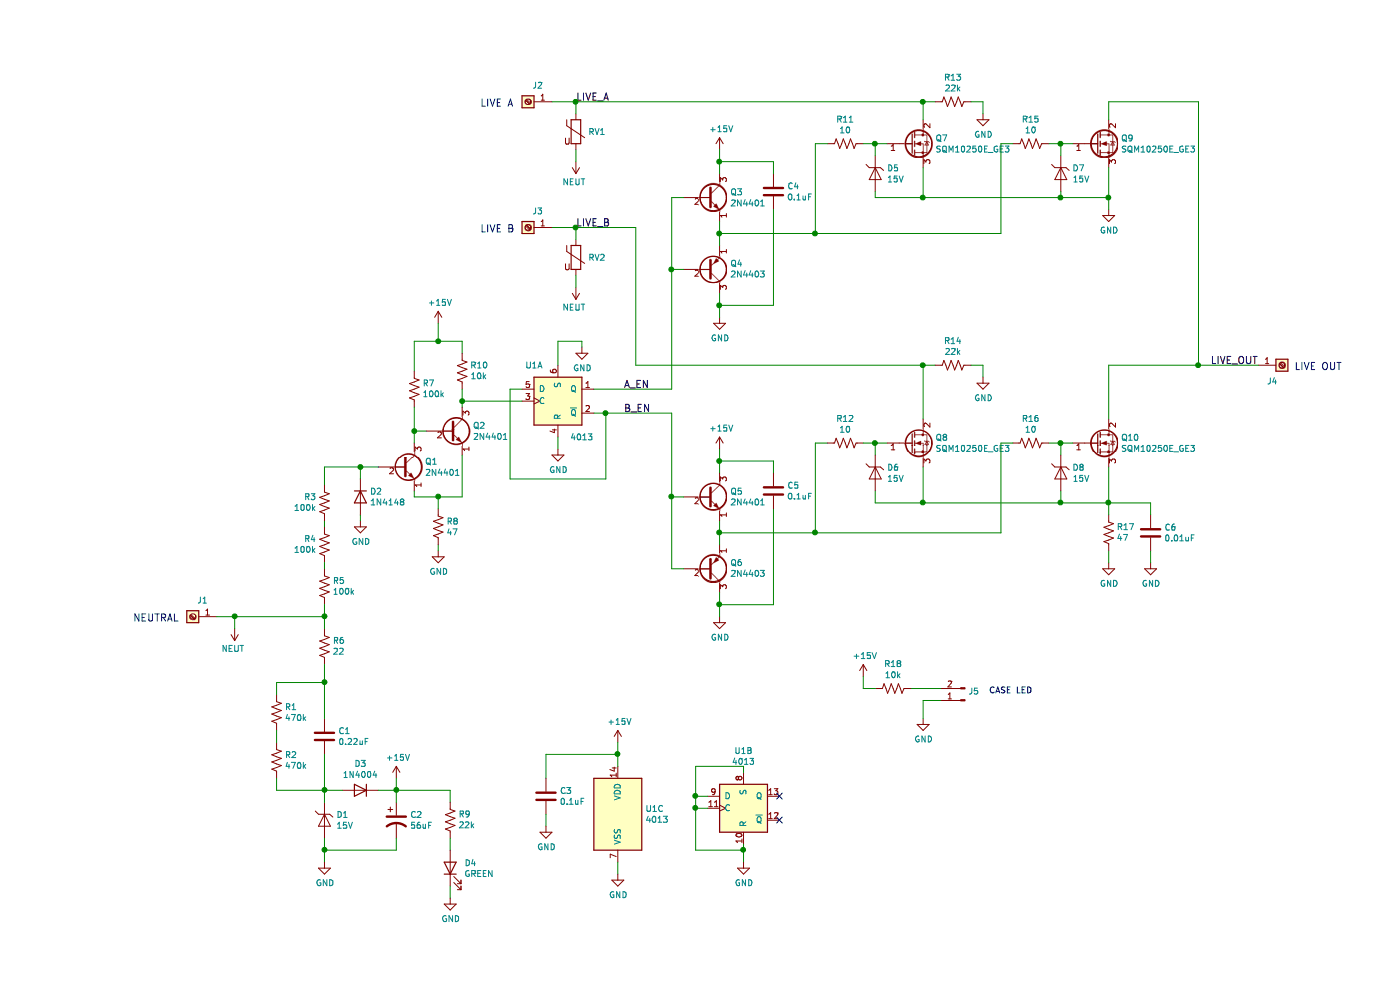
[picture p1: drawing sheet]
EESchema Schematic File Version 4
EELAYER 30 0
EELAYER END
$Descr A4 11693 8268
encoding utf-8
Sheet 1 1
Title ""
Date ""
Rev ""
Comp ""
Comment1 ""
Comment2 ""
Comment3 ""
Comment4 ""
$EndDescr
$Comp
L Device:C C1
U 1 1
P 2400 6150
F 0 "C1" H 2515 6196 50  0000 L CNN
F 1 "0.22uF" H 2515 6105 50  0000 L CNN
F 2 "Capacitor_THT:C_Rect_L18.0mm_W8.0mm_P15.00mm_FKS3_FKP3" H 2438 6000 50  0001 C CNN
F 3 "~" H 2400 6150 50  0001 C CNN
F 4 "R463I322000M2M" H 2400 6150 50  0001 C CNN "MFG_PN"
	1    2400 6150
	1    0    0    -1  
$EndComp
$Comp
L Device:R_US R2
U 1 1
P 2000 6350
F 0 "R2" H 2068 6396 50  0000 L CNN
F 1 "470k" H 2068 6305 50  0000 L CNN
F 2 "Resistor_SMD:R_1206_3216Metric" V 2040 6340 50  0001 C CNN
F 3 "~" H 2000 6350 50  0001 C CNN
	1    2000 6350
	1    0    0    -1  
$EndComp
$Comp
L Device:R_US R1
U 1 1
P 2000 5950
F 0 "R1" H 2068 5996 50  0000 L CNN
F 1 "470k" H 2068 5905 50  0000 L CNN
F 2 "Resistor_SMD:R_1206_3216Metric" V 2040 5940 50  0001 C CNN
F 3 "~" H 2000 5950 50  0001 C CNN
	1    2000 5950
	1    0    0    -1  
$EndComp
Wire Wire Line
	2000 6100 2000 6200
Wire Wire Line
	2400 6000 2400 5700
Wire Wire Line
	2400 5700 2000 5700
Wire Wire Line
	2000 5700 2000 5800
Wire Wire Line
	2000 6500 2000 6600
Wire Wire Line
	2000 6600 2400 6600
Wire Wire Line
	2400 6600 2400 6300
$Comp
L Repowered_Devices:D_Zener_Standard D1
U 1 1
P 2400 6850
F 0 "D1" V 2354 6948 50  0000 L CNN
F 1 "15V" V 2445 6948 50  0000 L CNN
F 2 "Diode_SMD:D_SMA" H 2400 6850 50  0001 C CNN
F 3 "~" H 2400 6850 50  0001 C CNN
	1    2400 6850
	0    1    1    0   
$EndComp
$Comp
L Diode:1N4004 D3
U 1 1
P 2700 6600
F 0 "D3" H 2700 6383 50  0000 C CNN
F 1 "1N4004" H 2700 6474 50  0000 C CNN
F 2 "Diode_SMD:D_SOD-123" H 2700 6425 50  0001 C CNN
F 3 "http://www.vishay.com/docs/88503/1n4001.pdf" H 2700 6600 50  0001 C CNN
	1    2700 6600
	-1   0    0    1   
$EndComp
Wire Wire Line
	2550 6600 2400 6600
Connection ~ 2400 6600
Wire Wire Line
	2400 6700 2400 6600
Wire Wire Line
	2400 7000 2400 7100
Wire Wire Line
	2400 7100 3000 7100
Wire Wire Line
	3000 7100 3000 7000
$Comp
L Device:CP1 C2
U 1 1
P 3000 6850
F 0 "C2" H 3115 6896 50  0000 L CNN
F 1 "56uF" H 3115 6805 50  0000 L CNN
F 2 "Capacitor_SMD:CP_Elec_8x10" H 3000 6850 50  0001 C CNN
F 3 "~" H 3000 6850 50  0001 C CNN
	1    3000 6850
	1    0    0    -1  
$EndComp
Wire Wire Line
	3000 6700 3000 6600
Wire Wire Line
	3000 6600 2850 6600
Wire Wire Line
	3000 6600 3000 6500
Connection ~ 3000 6600
$Comp
L power:+15V #PWR04
U 1 1
P 3000 6500
F 0 "#PWR04" H 3000 6350 50  0001 C CNN
F 1 "+15V" H 3015 6673 50  0000 C CNN
F 2 "" H 3000 6500 50  0001 C CNN
F 3 "" H 3000 6500 50  0001 C CNN
	1    3000 6500
	1    0    0    -1  
$EndComp
Wire Wire Line
	2400 5150 1650 5150
$Comp
L Connector:Screw_Terminal_01x01 J1
U 1 1
P 1300 5150
F 0 "J1" H 1218 5017 50  0000 C CNN
F 1 "Screw_Terminal_01x01" H 1218 5016 50  0001 C CNN
F 2 "MountingHole:MountingHole_5.3mm_M5_Pad_Via" H 1300 5150 50  0001 C CNN
F 3 "~" H 1300 5150 50  0001 C CNN
	1    1300 5150
	-1   0    0    1   
$EndComp
Text Notes 800  5200 0    59   ~ 0
NEUTRAL
$Comp
L power:NEUT #PWR01
U 1 1
P 1650 5250
F 0 "#PWR01" H 1650 5100 50  0001 C CNN
F 1 "NEUT" H 1665 5423 50  0000 C CNN
F 2 "" H 1650 5250 50  0001 C CNN
F 3 "" H 1650 5250 50  0001 C CNN
	1    1650 5250
	-1   0    0    1   
$EndComp
Wire Wire Line
	1650 5250 1650 5150
Connection ~ 1650 5150
Wire Wire Line
	1650 5150 1500 5150
$Comp
L power:GND #PWR02
U 1 1
P 2400 7200
F 0 "#PWR02" H 2400 6950 50  0001 C CNN
F 1 "GND" H 2405 7027 50  0000 C CNN
F 2 "" H 2400 7200 50  0001 C CNN
F 3 "" H 2400 7200 50  0001 C CNN
	1    2400 7200
	1    0    0    -1  
$EndComp
Wire Wire Line
	2400 7200 2400 7100
Connection ~ 2400 7100
$Comp
L Device:R_US R5
U 1 1
P 2400 4900
F 0 "R5" H 2332 4854 50  0000 R CNN
F 1 "100k" H 2332 4945 50  0000 R CNN
F 2 "Resistor_SMD:R_1206_3216Metric" V 2440 4890 50  0001 C CNN
F 3 "~" H 2400 4900 50  0001 C CNN
	1    2400 4900
	-1   0    0    1   
$EndComp
$Comp
L Device:R_US R4
U 1 1
P 2400 4550
F 0 "R4" H 2467 4504 50  0000 L CNN
F 1 "100k" H 2467 4595 50  0000 L CNN
F 2 "Resistor_SMD:R_1206_3216Metric" V 2440 4540 50  0001 C CNN
F 3 "~" H 2400 4550 50  0001 C CNN
	1    2400 4550
	-1   0    0    1   
$EndComp
$Comp
L Device:R_US R3
U 1 1
P 2400 4200
F 0 "R3" H 2467 4154 50  0000 L CNN
F 1 "100k" H 2467 4245 50  0000 L CNN
F 2 "Resistor_SMD:R_1206_3216Metric" V 2440 4190 50  0001 C CNN
F 3 "~" H 2400 4200 50  0001 C CNN
	1    2400 4200
	-1   0    0    1   
$EndComp
Wire Wire Line
	2400 4700 2400 4750
Wire Wire Line
	2400 4350 2400 4400
$Comp
L Diode:1N4148 D2
U 1 1
P 2700 4150
F 0 "D2" V 2654 4230 50  0000 L CNN
F 1 "1N4148" V 2745 4230 50  0000 L CNN
F 2 "Diode_SMD:D_SOD-123" H 2700 3975 50  0001 C CNN
F 3 "https://assets.nexperia.com/documents/data-sheet/1N4148_1N4448.pdf" H 2700 4150 50  0001 C CNN
	1    2700 4150
	0    1    1    0   
$EndComp
$Comp
L power:GND #PWR03
U 1 1
P 2700 4350
F 0 "#PWR03" H 2700 4100 50  0001 C CNN
F 1 "GND" H 2705 4177 50  0000 C CNN
F 2 "" H 2700 4350 50  0001 C CNN
F 3 "" H 2700 4350 50  0001 C CNN
	1    2700 4350
	1    0    0    -1  
$EndComp
$Comp
L Transistor_BJT:2N3904 Q1
U 1 1
P 3050 3900
F 0 "Q1" H 3240 3946 50  0000 L CNN
F 1 "2N4401" H 3240 3855 50  0000 L CNN
F 2 "Package_TO_SOT_SMD:SOT-23" H 3250 3825 50  0001 L CIN
F 3 "https://www.onsemi.com/pub/Collateral/2N3903-D.PDF" H 3050 3900 50  0001 L CNN
	1    3050 3900
	1    0    0    -1  
$EndComp
Wire Wire Line
	2850 3900 2700 3900
Wire Wire Line
	2700 4000 2700 3900
$Comp
L Device:R_US R7
U 1 1
P 3150 3250
F 0 "R7" H 3082 3204 50  0000 R CNN
F 1 "100k" H 3082 3295 50  0000 R CNN
F 2 "Resistor_SMD:R_0805_2012Metric" V 3190 3240 50  0001 C CNN
F 3 "~" H 3150 3250 50  0001 C CNN
	1    3150 3250
	-1   0    0    1   
$EndComp
Wire Wire Line
	3150 3100 3150 2850
$Comp
L power:+15V #PWR05
U 1 1
P 3350 2700
F 0 "#PWR05" H 3350 2550 50  0001 C CNN
F 1 "+15V" H 3365 2873 50  0000 C CNN
F 2 "" H 3350 2700 50  0001 C CNN
F 3 "" H 3350 2700 50  0001 C CNN
	1    3350 2700
	1    0    0    -1  
$EndComp
$Comp
L Device:R_US R9
U 1 1
P 3450 6850
F 0 "R9" H 3382 6804 50  0000 R CNN
F 1 "22k" H 3382 6895 50  0000 R CNN
F 2 "Resistor_SMD:R_0805_2012Metric" V 3490 6840 50  0001 C CNN
F 3 "~" H 3450 6850 50  0001 C CNN
	1    3450 6850
	-1   0    0    1   
$EndComp
$Comp
L Device:LED D4
U 1 1
P 3450 7250
F 0 "D4" V 3489 7132 50  0000 R CNN
F 1 "GREEN" V 3398 7132 50  0000 R CNN
F 2 "LED_SMD:LED_0805_2012Metric" H 3450 7250 50  0001 C CNN
F 3 "~" H 3450 7250 50  0001 C CNN
F 4 "APT2012LZGCK" V 3450 7250 50  0001 C CNN "MFG_PN"
	1    3450 7250
	0    -1   -1   0   
$EndComp
$Comp
L power:GND #PWR07
U 1 1
P 3450 7500
F 0 "#PWR07" H 3450 7250 50  0001 C CNN
F 1 "GND" H 3455 7327 50  0000 C CNN
F 2 "" H 3450 7500 50  0001 C CNN
F 3 "" H 3450 7500 50  0001 C CNN
	1    3450 7500
	1    0    0    -1  
$EndComp
Wire Wire Line
	3450 7500 3450 7400
Wire Wire Line
	3450 6700 3450 6600
Wire Wire Line
	3450 6600 3000 6600
Wire Wire Line
	3450 7100 3450 7000
$Comp
L 4xxx:4013 U1
U 1 1
P 4350 3350
F 0 "U1" H 4150 3650 50  0000 C CNN
F 1 "4013" H 4550 3050 50  0000 C CNN
F 2 "Package_SO:SOIC-14_3.9x8.7mm_P1.27mm" H 4350 3350 50  0001 C CNN
F 3 "http://www.onsemi.com/pub/Collateral/MC14013B-D.PDF" H 4350 3350 50  0001 C CNN
	1    4350 3350
	1    0    0    -1  
$EndComp
$Comp
L 4xxx:4013 U1
U 2 1
P 5900 6750
F 0 "U1" H 5900 7231 50  0000 C CNN
F 1 "4013" H 5900 7140 50  0000 C CNN
F 2 "Package_SO:SOIC-14_3.9x8.7mm_P1.27mm" H 5900 6750 50  0001 C CNN
F 3 "http://www.onsemi.com/pub/Collateral/MC14013B-D.PDF" H 5900 6750 50  0001 C CNN
	2    5900 6750
	1    0    0    -1  
$EndComp
$Comp
L 4xxx:4013 U1
U 3 1
P 4850 6800
F 0 "U1" H 5080 6846 50  0000 L CNN
F 1 "4013" H 5080 6755 50  0000 L CNN
F 2 "Package_SO:SOIC-14_3.9x8.7mm_P1.27mm" H 4850 6800 50  0001 C CNN
F 3 "http://www.onsemi.com/pub/Collateral/MC14013B-D.PDF" H 4850 6800 50  0001 C CNN
	3    4850 6800
	1    0    0    -1  
$EndComp
Wire Wire Line
	4850 6400 4850 6300
$Comp
L power:+15V #PWR013
U 1 1
P 4850 6200
F 0 "#PWR013" H 4850 6050 50  0001 C CNN
F 1 "+15V" H 4865 6373 50  0000 C CNN
F 2 "" H 4850 6200 50  0001 C CNN
F 3 "" H 4850 6200 50  0001 C CNN
	1    4850 6200
	1    0    0    -1  
$EndComp
Wire Wire Line
	4850 6300 4250 6300
Wire Wire Line
	4250 6300 4250 6500
Connection ~ 4850 6300
Wire Wire Line
	4850 6300 4850 6200
$Comp
L power:GND #PWR014
U 1 1
P 4850 7300
F 0 "#PWR014" H 4850 7050 50  0001 C CNN
F 1 "GND" H 4855 7127 50  0000 C CNN
F 2 "" H 4850 7300 50  0001 C CNN
F 3 "" H 4850 7300 50  0001 C CNN
	1    4850 7300
	1    0    0    -1  
$EndComp
Wire Wire Line
	4850 7300 4850 7200
$Comp
L Device:C C3
U 1 1
P 4250 6650
F 0 "C3" H 4365 6696 50  0000 L CNN
F 1 "0.1uF" H 4365 6605 50  0000 L CNN
F 2 "Capacitor_SMD:C_0603_1608Metric" H 4288 6500 50  0001 C CNN
F 3 "~" H 4250 6650 50  0001 C CNN
	1    4250 6650
	1    0    0    -1  
$EndComp
$Comp
L power:GND #PWR08
U 1 1
P 4250 6900
F 0 "#PWR08" H 4250 6650 50  0001 C CNN
F 1 "GND" H 4255 6727 50  0000 C CNN
F 2 "" H 4250 6900 50  0001 C CNN
F 3 "" H 4250 6900 50  0001 C CNN
	1    4250 6900
	1    0    0    -1  
$EndComp
Wire Wire Line
	4250 6900 4250 6800
$Comp
L power:GND #PWR019
U 1 1
P 5900 7200
F 0 "#PWR019" H 5900 6950 50  0001 C CNN
F 1 "GND" H 5905 7027 50  0000 C CNN
F 2 "" H 5900 7200 50  0001 C CNN
F 3 "" H 5900 7200 50  0001 C CNN
	1    5900 7200
	1    0    0    -1  
$EndComp
Wire Wire Line
	5900 7200 5900 7100
Wire Wire Line
	5900 7100 5500 7100
Wire Wire Line
	5500 7100 5500 6750
Wire Wire Line
	5500 6750 5600 6750
Connection ~ 5900 7100
Wire Wire Line
	5900 7100 5900 7050
Wire Wire Line
	5600 6650 5500 6650
Wire Wire Line
	5500 6650 5500 6750
Connection ~ 5500 6750
Wire Wire Line
	5900 6450 5900 6400
Wire Wire Line
	5900 6400 5500 6400
Wire Wire Line
	5500 6400 5500 6650
Connection ~ 5500 6650
NoConn ~ 6200 6650
NoConn ~ 6200 6850
$Comp
L power:GND #PWR09
U 1 1
P 4350 3750
F 0 "#PWR09" H 4350 3500 50  0001 C CNN
F 1 "GND" H 4355 3577 50  0000 C CNN
F 2 "" H 4350 3750 50  0001 C CNN
F 3 "" H 4350 3750 50  0001 C CNN
	1    4350 3750
	1    0    0    -1  
$EndComp
Wire Wire Line
	4350 3750 4350 3650
$Comp
L power:GND #PWR012
U 1 1
P 4550 2900
F 0 "#PWR012" H 4550 2650 50  0001 C CNN
F 1 "GND" H 4555 2727 50  0000 C CNN
F 2 "" H 4550 2900 50  0001 C CNN
F 3 "" H 4550 2900 50  0001 C CNN
	1    4550 2900
	1    0    0    -1  
$EndComp
Wire Wire Line
	4550 2900 4550 2850
Wire Wire Line
	4350 3050 4350 2850
Wire Wire Line
	4350 2850 4550 2850
Wire Wire Line
	4650 3450 4750 3450
Wire Wire Line
	4750 3450 4750 4000
Wire Wire Line
	4750 4000 3950 4000
Wire Wire Line
	3950 4000 3950 3250
Wire Wire Line
	3950 3250 4050 3250
Text Label 4900 3250 0    59   ~ 0
A_EN
Text Label 4900 3450 0    59   ~ 0
B_EN
Connection ~ 4750 3450
$Comp
L Transistor_BJT:2N3904 Q3
U 1 1
P 5600 1650
F 0 "Q3" H 5790 1696 50  0000 L CNN
F 1 "2N4401" H 5790 1605 50  0000 L CNN
F 2 "Package_TO_SOT_SMD:SOT-23" H 5800 1575 50  0001 L CIN
F 3 "https://www.onsemi.com/pub/Collateral/2N3903-D.PDF" H 5600 1650 50  0001 L CNN
	1    5600 1650
	1    0    0    -1  
$EndComp
$Comp
L Device:Q_NMOS_GDS Q7
U 1 1
P 7300 1200
F 0 "Q7" H 7504 1246 50  0000 L CNN
F 1 "SQM10250E_GE3" H 7504 1155 50  0000 L CNN
F 2 "Repowered_TO-SOT-SMD:TO-263-2-HV" H 7500 1300 50  0001 C CNN
F 3 "~" H 7300 1200 50  0001 C CNN
	1    7300 1200
	1    0    0    -1  
$EndComp
$Comp
L Repowered_Devices:D_Zener_Standard D5
U 1 1
P 7000 1450
F 0 "D5" V 6954 1548 50  0000 L CNN
F 1 "15V" V 7045 1548 50  0000 L CNN
F 2 "Diode_SMD:D_SOD-123" H 7000 1450 50  0001 C CNN
F 3 "~" H 7000 1450 50  0001 C CNN
	1    7000 1450
	0    1    1    0   
$EndComp
Wire Wire Line
	7100 1200 7000 1200
Wire Wire Line
	7000 1200 7000 1300
$Comp
L Device:R_US R11
U 1 1
P 6750 1200
F 0 "R11" V 6545 1200 50  0000 C CNN
F 1 "10" V 6636 1200 50  0000 C CNN
F 2 "Resistor_SMD:R_0805_2012Metric" V 6790 1190 50  0001 C CNN
F 3 "~" H 6750 1200 50  0001 C CNN
	1    6750 1200
	0    1    1    0   
$EndComp
Wire Wire Line
	6900 1200 7000 1200
Connection ~ 7000 1200
$Comp
L Device:Q_NMOS_GDS Q9
U 1 1
P 8850 1200
F 0 "Q9" H 9054 1246 50  0000 L CNN
F 1 "SQM10250E_GE3" H 9054 1155 50  0000 L CNN
F 2 "Repowered_TO-SOT-SMD:TO-263-2-HV" H 9050 1300 50  0001 C CNN
F 3 "~" H 8850 1200 50  0001 C CNN
	1    8850 1200
	1    0    0    -1  
$EndComp
$Comp
L Repowered_Devices:D_Zener_Standard D7
U 1 1
P 8550 1450
F 0 "D7" V 8504 1548 50  0000 L CNN
F 1 "15V" V 8595 1548 50  0000 L CNN
F 2 "Diode_SMD:D_SOD-123" H 8550 1450 50  0001 C CNN
F 3 "~" H 8550 1450 50  0001 C CNN
	1    8550 1450
	0    1    1    0   
$EndComp
Wire Wire Line
	8650 1200 8550 1200
Wire Wire Line
	8550 1200 8550 1300
$Comp
L Device:R_US R15
U 1 1
P 8300 1200
F 0 "R15" V 8095 1200 50  0000 C CNN
F 1 "10" V 8186 1200 50  0000 C CNN
F 2 "Resistor_SMD:R_0805_2012Metric" V 8340 1190 50  0001 C CNN
F 3 "~" H 8300 1200 50  0001 C CNN
	1    8300 1200
	0    1    1    0   
$EndComp
Wire Wire Line
	8450 1200 8550 1200
Connection ~ 8550 1200
$Comp
L power:GND #PWR022
U 1 1
P 8950 1750
F 0 "#PWR022" H 8950 1500 50  0001 C CNN
F 1 "GND" H 8955 1577 50  0000 C CNN
F 2 "" H 8950 1750 50  0001 C CNN
F 3 "" H 8950 1750 50  0001 C CNN
	1    8950 1750
	1    0    0    -1  
$EndComp
$Comp
L Transistor_BJT:2N3906 Q4
U 1 1
P 5600 2250
F 0 "Q4" H 5790 2204 50  0000 L CNN
F 1 "2N4403" H 5790 2295 50  0000 L CNN
F 2 "Package_TO_SOT_SMD:SOT-23" H 5800 2175 50  0001 L CIN
F 3 "https://www.onsemi.com/pub/Collateral/2N3906-D.PDF" H 5600 2250 50  0001 L CNN
	1    5600 2250
	1    0    0    1   
$EndComp
Wire Wire Line
	5700 2050 5700 1950
Wire Wire Line
	5700 1450 5700 1350
$Comp
L power:+15V #PWR015
U 1 1
P 5700 1250
F 0 "#PWR015" H 5700 1100 50  0001 C CNN
F 1 "+15V" H 5715 1423 50  0000 C CNN
F 2 "" H 5700 1250 50  0001 C CNN
F 3 "" H 5700 1250 50  0001 C CNN
	1    5700 1250
	1    0    0    -1  
$EndComp
Wire Wire Line
	5700 2450 5700 2550
$Comp
L power:GND #PWR016
U 1 1
P 5700 2650
F 0 "#PWR016" H 5700 2400 50  0001 C CNN
F 1 "GND" H 5705 2477 50  0000 C CNN
F 2 "" H 5700 2650 50  0001 C CNN
F 3 "" H 5700 2650 50  0001 C CNN
	1    5700 2650
	1    0    0    -1  
$EndComp
Wire Wire Line
	6600 1200 6500 1200
Wire Wire Line
	6500 1200 6500 1950
Wire Wire Line
	8050 1200 8150 1200
Wire Wire Line
	5700 1950 6500 1950
Connection ~ 5700 1950
Wire Wire Line
	5700 1950 5700 1850
$Comp
L Device:C C4
U 1 1
P 6150 1600
F 0 "C4" H 6265 1646 50  0000 L CNN
F 1 "0.1uF" H 6265 1555 50  0000 L CNN
F 2 "Capacitor_SMD:C_0603_1608Metric" H 6188 1450 50  0001 C CNN
F 3 "~" H 6150 1600 50  0001 C CNN
	1    6150 1600
	1    0    0    -1  
$EndComp
Wire Wire Line
	6150 1450 6150 1350
Wire Wire Line
	6150 1350 5700 1350
Connection ~ 5700 1350
Wire Wire Line
	5700 1350 5700 1250
Wire Wire Line
	6150 1750 6150 2550
Wire Wire Line
	6150 2550 5700 2550
Connection ~ 5700 2550
Wire Wire Line
	5700 2550 5700 2650
Wire Wire Line
	5400 1650 5300 1650
Wire Wire Line
	5300 2250 5400 2250
$Comp
L Transistor_BJT:2N3904 Q5
U 1 1
P 5600 4150
F 0 "Q5" H 5790 4196 50  0000 L CNN
F 1 "2N4401" H 5790 4105 50  0000 L CNN
F 2 "Package_TO_SOT_SMD:SOT-23" H 5800 4075 50  0001 L CIN
F 3 "https://www.onsemi.com/pub/Collateral/2N3903-D.PDF" H 5600 4150 50  0001 L CNN
	1    5600 4150
	1    0    0    -1  
$EndComp
$Comp
L Device:Q_NMOS_GDS Q8
U 1 1
P 7300 3700
F 0 "Q8" H 7504 3746 50  0000 L CNN
F 1 "SQM10250E_GE3" H 7504 3655 50  0000 L CNN
F 2 "Repowered_TO-SOT-SMD:TO-263-2-HV" H 7500 3800 50  0001 C CNN
F 3 "~" H 7300 3700 50  0001 C CNN
	1    7300 3700
	1    0    0    -1  
$EndComp
$Comp
L Repowered_Devices:D_Zener_Standard D6
U 1 1
P 7000 3950
F 0 "D6" V 6954 4048 50  0000 L CNN
F 1 "15V" V 7045 4048 50  0000 L CNN
F 2 "Diode_SMD:D_SOD-123" H 7000 3950 50  0001 C CNN
F 3 "~" H 7000 3950 50  0001 C CNN
	1    7000 3950
	0    1    1    0   
$EndComp
Wire Wire Line
	7100 3700 7000 3700
Wire Wire Line
	7000 3700 7000 3800
Wire Wire Line
	7000 4200 7400 4200
$Comp
L Device:R_US R12
U 1 1
P 6750 3700
F 0 "R12" V 6545 3700 50  0000 C CNN
F 1 "10" V 6636 3700 50  0000 C CNN
F 2 "Resistor_SMD:R_0805_2012Metric" V 6790 3690 50  0001 C CNN
F 3 "~" H 6750 3700 50  0001 C CNN
	1    6750 3700
	0    1    1    0   
$EndComp
Wire Wire Line
	6900 3700 7000 3700
Connection ~ 7000 3700
$Comp
L Device:Q_NMOS_GDS Q10
U 1 1
P 8850 3700
F 0 "Q10" H 9054 3746 50  0000 L CNN
F 1 "SQM10250E_GE3" H 9054 3655 50  0000 L CNN
F 2 "Repowered_TO-SOT-SMD:TO-263-2-HV" H 9050 3800 50  0001 C CNN
F 3 "~" H 8850 3700 50  0001 C CNN
	1    8850 3700
	1    0    0    -1  
$EndComp
$Comp
L Repowered_Devices:D_Zener_Standard D8
U 1 1
P 8550 3950
F 0 "D8" V 8504 4048 50  0000 L CNN
F 1 "15V" V 8595 4048 50  0000 L CNN
F 2 "Diode_SMD:D_SOD-123" H 8550 3950 50  0001 C CNN
F 3 "~" H 8550 3950 50  0001 C CNN
	1    8550 3950
	0    1    1    0   
$EndComp
Wire Wire Line
	8650 3700 8550 3700
Wire Wire Line
	8550 3700 8550 3800
Wire Wire Line
	8550 4200 8950 4200
$Comp
L Device:R_US R16
U 1 1
P 8300 3700
F 0 "R16" V 8095 3700 50  0000 C CNN
F 1 "10" V 8186 3700 50  0000 C CNN
F 2 "Resistor_SMD:R_0805_2012Metric" V 8340 3690 50  0001 C CNN
F 3 "~" H 8300 3700 50  0001 C CNN
	1    8300 3700
	0    1    1    0   
$EndComp
Wire Wire Line
	8450 3700 8550 3700
Connection ~ 8550 3700
Wire Wire Line
	7400 4200 8550 4200
Connection ~ 7400 4200
$Comp
L power:GND #PWR023
U 1 1
P 8950 4700
F 0 "#PWR023" H 8950 4450 50  0001 C CNN
F 1 "GND" H 8955 4527 50  0000 C CNN
F 2 "" H 8950 4700 50  0001 C CNN
F 3 "" H 8950 4700 50  0001 C CNN
	1    8950 4700
	1    0    0    -1  
$EndComp
$Comp
L Transistor_BJT:2N3906 Q6
U 1 1
P 5600 4750
F 0 "Q6" H 5790 4704 50  0000 L CNN
F 1 "2N4403" H 5790 4795 50  0000 L CNN
F 2 "Package_TO_SOT_SMD:SOT-23" H 5800 4675 50  0001 L CIN
F 3 "https://www.onsemi.com/pub/Collateral/2N3906-D.PDF" H 5600 4750 50  0001 L CNN
	1    5600 4750
	1    0    0    1   
$EndComp
Wire Wire Line
	5700 4550 5700 4450
Wire Wire Line
	5700 3950 5700 3850
$Comp
L power:+15V #PWR017
U 1 1
P 5700 3750
F 0 "#PWR017" H 5700 3600 50  0001 C CNN
F 1 "+15V" H 5715 3923 50  0000 C CNN
F 2 "" H 5700 3750 50  0001 C CNN
F 3 "" H 5700 3750 50  0001 C CNN
	1    5700 3750
	1    0    0    -1  
$EndComp
Wire Wire Line
	5700 4950 5700 5050
$Comp
L power:GND #PWR018
U 1 1
P 5700 5150
F 0 "#PWR018" H 5700 4900 50  0001 C CNN
F 1 "GND" H 5705 4977 50  0000 C CNN
F 2 "" H 5700 5150 50  0001 C CNN
F 3 "" H 5700 5150 50  0001 C CNN
	1    5700 5150
	1    0    0    -1  
$EndComp
Wire Wire Line
	6600 3700 6500 3700
Wire Wire Line
	6500 3700 6500 4450
Wire Wire Line
	8050 3700 8150 3700
Wire Wire Line
	5700 4450 6500 4450
Connection ~ 5700 4450
Wire Wire Line
	5700 4450 5700 4350
$Comp
L Device:C C5
U 1 1
P 6150 4100
F 0 "C5" H 6265 4146 50  0000 L CNN
F 1 "0.1uF" H 6265 4055 50  0000 L CNN
F 2 "Capacitor_SMD:C_0603_1608Metric" H 6188 3950 50  0001 C CNN
F 3 "~" H 6150 4100 50  0001 C CNN
	1    6150 4100
	1    0    0    -1  
$EndComp
Wire Wire Line
	6150 3950 6150 3850
Wire Wire Line
	6150 3850 5700 3850
Connection ~ 5700 3850
Wire Wire Line
	5700 3850 5700 3750
Wire Wire Line
	6150 4250 6150 5050
Wire Wire Line
	6150 5050 5700 5050
Connection ~ 5700 5050
Wire Wire Line
	5700 5050 5700 5150
Wire Wire Line
	5400 4150 5300 4150
Wire Wire Line
	5300 4750 5400 4750
Wire Wire Line
	2400 5050 2400 5150
Wire Wire Line
	4650 3250 5300 3250
Wire Wire Line
	5300 1650 5300 2250
Connection ~ 5300 2250
Wire Wire Line
	5300 2250 5300 3250
Wire Wire Line
	5300 4150 5300 4750
Wire Wire Line
	5300 4150 5300 3450
Wire Wire Line
	4750 3450 5300 3450
Connection ~ 5300 4150
Wire Wire Line
	7400 3500 7400 3050
$Comp
L Connector:Screw_Terminal_01x01 J3
U 1 1
P 4100 1900
F 0 "J3" H 4018 1767 50  0000 C CNN
F 1 "Screw_Terminal_01x01" H 4018 1766 50  0001 C CNN
F 2 "MountingHole:MountingHole_5.3mm_M5_Pad_Via" H 4100 1900 50  0001 C CNN
F 3 "~" H 4100 1900 50  0001 C CNN
	1    4100 1900
	-1   0    0    1   
$EndComp
Text Notes 3700 1950 0    59   ~ 0
LIVE B
$Comp
L Connector:Screw_Terminal_01x01 J2
U 1 1
P 4100 850
F 0 "J2" H 4018 717 50  0000 C CNN
F 1 "Screw_Terminal_01x01" H 4018 716 50  0001 C CNN
F 2 "MountingHole:MountingHole_5.3mm_M5_Pad_Via" H 4100 850 50  0001 C CNN
F 3 "~" H 4100 850 50  0001 C CNN
	1    4100 850 
	-1   0    0    1   
$EndComp
Text Notes 3700 900  0    59   ~ 0
LIVE A
Wire Wire Line
	7400 850  7400 1000
Wire Wire Line
	4300 850  4500 850 
Wire Wire Line
	5000 1900 5000 3050
Wire Wire Line
	5000 3050 7400 3050
Wire Wire Line
	8950 1000 8950 850 
Wire Wire Line
	8950 850  9700 850 
Wire Wire Line
	9700 3050 8950 3050
Wire Wire Line
	8950 3050 8950 3500
Wire Wire Line
	9700 3050 10200 3050
$Comp
L Connector:Screw_Terminal_01x01 J4
U 1 1
P 10400 3050
F 0 "J4" H 10318 2917 50  0000 C CNN
F 1 "Screw_Terminal_01x01" H 10318 2916 50  0001 C CNN
F 2 "MountingHole:MountingHole_5.3mm_M5_Pad_Via" H 10400 3050 50  0001 C CNN
F 3 "~" H 10400 3050 50  0001 C CNN
	1    10400 3050
	1    0    0    -1  
$EndComp
Text Notes 10900 3100 2    59   ~ 0
LIVE OUT
Text Label 9800 3050 0    59   ~ 0
LIVE_OUT
Text Label 4500 850  0    59   ~ 0
LIVE_A
Text Label 4500 1900 0    59   ~ 0
LIVE_B
$Comp
L Device:R_US R6
U 1 1
P 2400 5400
F 0 "R6" H 2332 5354 50  0000 R CNN
F 1 "22" H 2332 5445 50  0000 R CNN
F 2 "Resistor_THT:R_Axial_DIN0414_L11.9mm_D4.5mm_P15.24mm_Horizontal" V 2440 5390 50  0001 C CNN
F 3 "~" H 2400 5400 50  0001 C CNN
	1    2400 5400
	-1   0    0    1   
$EndComp
Wire Wire Line
	2400 5550 2400 5700
Connection ~ 2400 5700
Wire Wire Line
	2400 5250 2400 5150
Connection ~ 2400 5150
Wire Wire Line
	2700 4300 2700 4350
$Comp
L Transistor_BJT:2N3904 Q2
U 1 1
P 3450 3600
F 0 "Q2" H 3640 3646 50  0000 L CNN
F 1 "2N4401" H 3640 3555 50  0000 L CNN
F 2 "Package_TO_SOT_SMD:SOT-23" H 3650 3525 50  0001 L CIN
F 3 "https://www.onsemi.com/pub/Collateral/2N3903-D.PDF" H 3450 3600 50  0001 L CNN
	1    3450 3600
	1    0    0    -1  
$EndComp
Wire Wire Line
	3250 3600 3150 3600
Connection ~ 3150 3600
Wire Wire Line
	3150 3600 3150 3700
Wire Wire Line
	3150 3400 3150 3600
Wire Wire Line
	3550 3800 3550 4150
Wire Wire Line
	3550 4150 3350 4150
Wire Wire Line
	3150 4150 3150 4100
Wire Wire Line
	3350 4150 3350 4250
Connection ~ 3350 4150
Wire Wire Line
	3350 4150 3150 4150
$Comp
L Device:R_US R10
U 1 1
P 3550 3100
F 0 "R10" H 3482 3054 50  0000 R CNN
F 1 "10k" H 3482 3145 50  0000 R CNN
F 2 "Resistor_SMD:R_0805_2012Metric" V 3590 3090 50  0001 C CNN
F 3 "~" H 3550 3100 50  0001 C CNN
	1    3550 3100
	-1   0    0    1   
$EndComp
Wire Wire Line
	3550 3250 3550 3350
Wire Wire Line
	4050 3350 3550 3350
Connection ~ 3550 3350
Wire Wire Line
	3550 3350 3550 3400
Wire Wire Line
	3550 2950 3550 2850
Wire Wire Line
	3550 2850 3350 2850
Wire Wire Line
	3350 2700 3350 2850
Connection ~ 3350 2850
Wire Wire Line
	3350 2850 3150 2850
Wire Wire Line
	2400 4050 2400 3900
Wire Wire Line
	2400 3900 2700 3900
Connection ~ 2700 3900
$Comp
L Device:R_US R8
U 1 1
P 3350 4400
F 0 "R8" H 3418 4446 50  0000 L CNN
F 1 "47" H 3418 4355 50  0000 L CNN
F 2 "Resistor_SMD:R_0805_2012Metric" V 3390 4390 50  0001 C CNN
F 3 "~" H 3350 4400 50  0001 C CNN
	1    3350 4400
	1    0    0    -1  
$EndComp
$Comp
L power:GND #PWR06
U 1 1
P 3350 4600
F 0 "#PWR06" H 3350 4350 50  0001 C CNN
F 1 "GND" H 3355 4427 50  0000 C CNN
F 2 "" H 3350 4600 50  0001 C CNN
F 3 "" H 3350 4600 50  0001 C CNN
	1    3350 4600
	1    0    0    -1  
$EndComp
Wire Wire Line
	3350 4550 3350 4600
$Comp
L Device:Varistor RV1
U 1 1
P 4500 1100
F 0 "RV1" H 4603 1100 50  0000 L CNN
F 1 "Varistor" H 4603 1055 50  0001 L CNN
F 2 "Varistor:RV_Disc_D12mm_W4.5mm_P7.5mm" V 4430 1100 50  0001 C CNN
F 3 "~" H 4500 1100 50  0001 C CNN
	1    4500 1100
	1    0    0    -1  
$EndComp
$Comp
L power:NEUT #PWR010
U 1 1
P 4500 1350
F 0 "#PWR010" H 4500 1200 50  0001 C CNN
F 1 "NEUT" H 4515 1523 50  0000 C CNN
F 2 "" H 4500 1350 50  0001 C CNN
F 3 "" H 4500 1350 50  0001 C CNN
	1    4500 1350
	-1   0    0    1   
$EndComp
Wire Wire Line
	4500 1350 4500 1250
Wire Wire Line
	4500 950  4500 850 
Connection ~ 4500 850 
Wire Wire Line
	4500 850  7400 850 
$Comp
L Device:Varistor RV2
U 1 1
P 4500 2150
F 0 "RV2" H 4603 2150 50  0000 L CNN
F 1 "Varistor" H 4603 2105 50  0001 L CNN
F 2 "Varistor:RV_Disc_D12mm_W4.5mm_P7.5mm" V 4430 2150 50  0001 C CNN
F 3 "~" H 4500 2150 50  0001 C CNN
	1    4500 2150
	1    0    0    -1  
$EndComp
$Comp
L power:NEUT #PWR011
U 1 1
P 4500 2400
F 0 "#PWR011" H 4500 2250 50  0001 C CNN
F 1 "NEUT" H 4515 2573 50  0000 C CNN
F 2 "" H 4500 2400 50  0001 C CNN
F 3 "" H 4500 2400 50  0001 C CNN
	1    4500 2400
	-1   0    0    1   
$EndComp
Wire Wire Line
	4500 2400 4500 2300
Wire Wire Line
	4500 2000 4500 1900
Connection ~ 4500 1900
Wire Wire Line
	4500 1900 5000 1900
Wire Wire Line
	4300 1900 4500 1900
$Comp
L Device:R_US R13
U 1 1
P 7650 850
F 0 "R13" V 7445 850 50  0000 C CNN
F 1 "22k" V 7536 850 50  0000 C CNN
F 2 "Resistor_SMD:R_1206_3216Metric" V 7690 840 50  0001 C CNN
F 3 "~" H 7650 850 50  0001 C CNN
	1    7650 850 
	0    1    1    0   
$EndComp
Wire Wire Line
	7500 850  7400 850 
Connection ~ 7400 850 
Wire Wire Line
	7800 850  7900 850 
Wire Wire Line
	7900 850  7900 950 
$Comp
L power:GND #PWR020
U 1 1
P 7900 950
F 0 "#PWR020" H 7900 700 50  0001 C CNN
F 1 "GND" H 7905 777 50  0000 C CNN
F 2 "" H 7900 950 50  0001 C CNN
F 3 "" H 7900 950 50  0001 C CNN
	1    7900 950 
	1    0    0    -1  
$EndComp
$Comp
L Device:R_US R14
U 1 1
P 7650 3050
F 0 "R14" V 7445 3050 50  0000 C CNN
F 1 "22k" V 7536 3050 50  0000 C CNN
F 2 "Resistor_SMD:R_1206_3216Metric" V 7690 3040 50  0001 C CNN
F 3 "~" H 7650 3050 50  0001 C CNN
	1    7650 3050
	0    1    1    0   
$EndComp
Wire Wire Line
	7800 3050 7900 3050
Wire Wire Line
	7900 3050 7900 3150
$Comp
L power:GND #PWR021
U 1 1
P 7900 3150
F 0 "#PWR021" H 7900 2900 50  0001 C CNN
F 1 "GND" H 7905 2977 50  0000 C CNN
F 2 "" H 7900 3150 50  0001 C CNN
F 3 "" H 7900 3150 50  0001 C CNN
	1    7900 3150
	1    0    0    -1  
$EndComp
Wire Wire Line
	7500 3050 7400 3050
Connection ~ 7400 3050
Connection ~ 9700 3050
Wire Wire Line
	9700 850  9700 3050
Wire Wire Line
	7000 1650 7000 1600
Wire Wire Line
	8550 1650 8550 1600
Wire Wire Line
	6500 1950 8050 1950
Wire Wire Line
	8050 1950 8050 1200
Connection ~ 6500 1950
Wire Wire Line
	7000 1650 7400 1650
Wire Wire Line
	7400 1650 7400 1400
Wire Wire Line
	8550 1650 7400 1650
Connection ~ 7400 1650
Wire Wire Line
	8950 1650 8550 1650
Connection ~ 8950 1650
Wire Wire Line
	8950 1650 8950 1400
Connection ~ 8550 1650
Wire Wire Line
	8950 1650 8950 1750
Wire Wire Line
	7000 4200 7000 4100
Wire Wire Line
	7400 3900 7400 4200
Wire Wire Line
	8550 4100 8550 4200
Wire Wire Line
	8950 3900 8950 4200
$Comp
L Device:R_US R17
U 1 1
P 8950 4450
F 0 "R17" H 8882 4404 50  0000 R CNN
F 1 "47" H 8882 4495 50  0000 R CNN
F 2 "Resistor_SMD:R_0805_2012Metric" V 8990 4440 50  0001 C CNN
F 3 "~" H 8950 4450 50  0001 C CNN
	1    8950 4450
	-1   0    0    1   
$EndComp
Wire Wire Line
	8950 4300 8950 4200
Connection ~ 8950 4200
Wire Wire Line
	8950 4700 8950 4600
Wire Wire Line
	6500 4450 8050 4450
Wire Wire Line
	8050 4450 8050 3700
Connection ~ 6500 4450
Connection ~ 8550 4200
$Comp
L Device:C C6
U 1 1
P 9300 4450
F 0 "C6" H 9415 4496 50  0000 L CNN
F 1 "0.01uF" H 9415 4405 50  0000 L CNN
F 2 "Capacitor_SMD:C_0603_1608Metric" H 9338 4300 50  0001 C CNN
F 3 "~" H 9300 4450 50  0001 C CNN
	1    9300 4450
	1    0    0    -1  
$EndComp
$Comp
L power:GND #PWR024
U 1 1
P 9300 4700
F 0 "#PWR024" H 9300 4450 50  0001 C CNN
F 1 "GND" H 9305 4527 50  0000 C CNN
F 2 "" H 9300 4700 50  0001 C CNN
F 3 "" H 9300 4700 50  0001 C CNN
	1    9300 4700
	1    0    0    -1  
$EndComp
Wire Wire Line
	9300 4700 9300 4600
Wire Wire Line
	9300 4300 9300 4200
Wire Wire Line
	9300 4200 8950 4200
$Comp
L Connector:Conn_01x02_Male J5
U 1 1
P 7750 5850
F 0 "J5" H 7722 5778 50  0000 R CNN
F 1 "Conn_01x02_Male" H 7722 5823 50  0001 R CNN
F 2 "Connector_JST:JST_XH_B2B-XH-A_1x02_P2.50mm_Vertical" H 7750 5850 50  0001 C CNN
F 3 "~" H 7750 5850 50  0001 C CNN
	1    7750 5850
	-1   0    0    1   
$EndComp
Wire Wire Line
	7550 5850 7400 5850
Wire Wire Line
	7400 5850 7400 6000
$Comp
L power:GND #PWR026
U 1 1
P 7400 6000
F 0 "#PWR026" H 7400 5750 50  0001 C CNN
F 1 "GND" H 7405 5827 50  0000 C CNN
F 2 "" H 7400 6000 50  0001 C CNN
F 3 "" H 7400 6000 50  0001 C CNN
	1    7400 6000
	1    0    0    -1  
$EndComp
$Comp
L Device:R_US R18
U 1 1
P 7150 5750
F 0 "R18" V 6945 5750 50  0000 C CNN
F 1 "10k" V 7036 5750 50  0000 C CNN
F 2 "Resistor_SMD:R_0805_2012Metric" V 7190 5740 50  0001 C CNN
F 3 "~" H 7150 5750 50  0001 C CNN
	1    7150 5750
	0    1    1    0   
$EndComp
Wire Wire Line
	7300 5750 7550 5750
Wire Wire Line
	7000 5750 6900 5750
Wire Wire Line
	6900 5750 6900 5650
$Comp
L power:+15V #PWR025
U 1 1
P 6900 5650
F 0 "#PWR025" H 6900 5500 50  0001 C CNN
F 1 "+15V" H 6915 5823 50  0000 C CNN
F 2 "" H 6900 5650 50  0001 C CNN
F 3 "" H 6900 5650 50  0001 C CNN
	1    6900 5650
	1    0    0    -1  
$EndComp
Text Notes 7950 5800 0    50   ~ 0
CASE LED
$EndSCHEMATC
